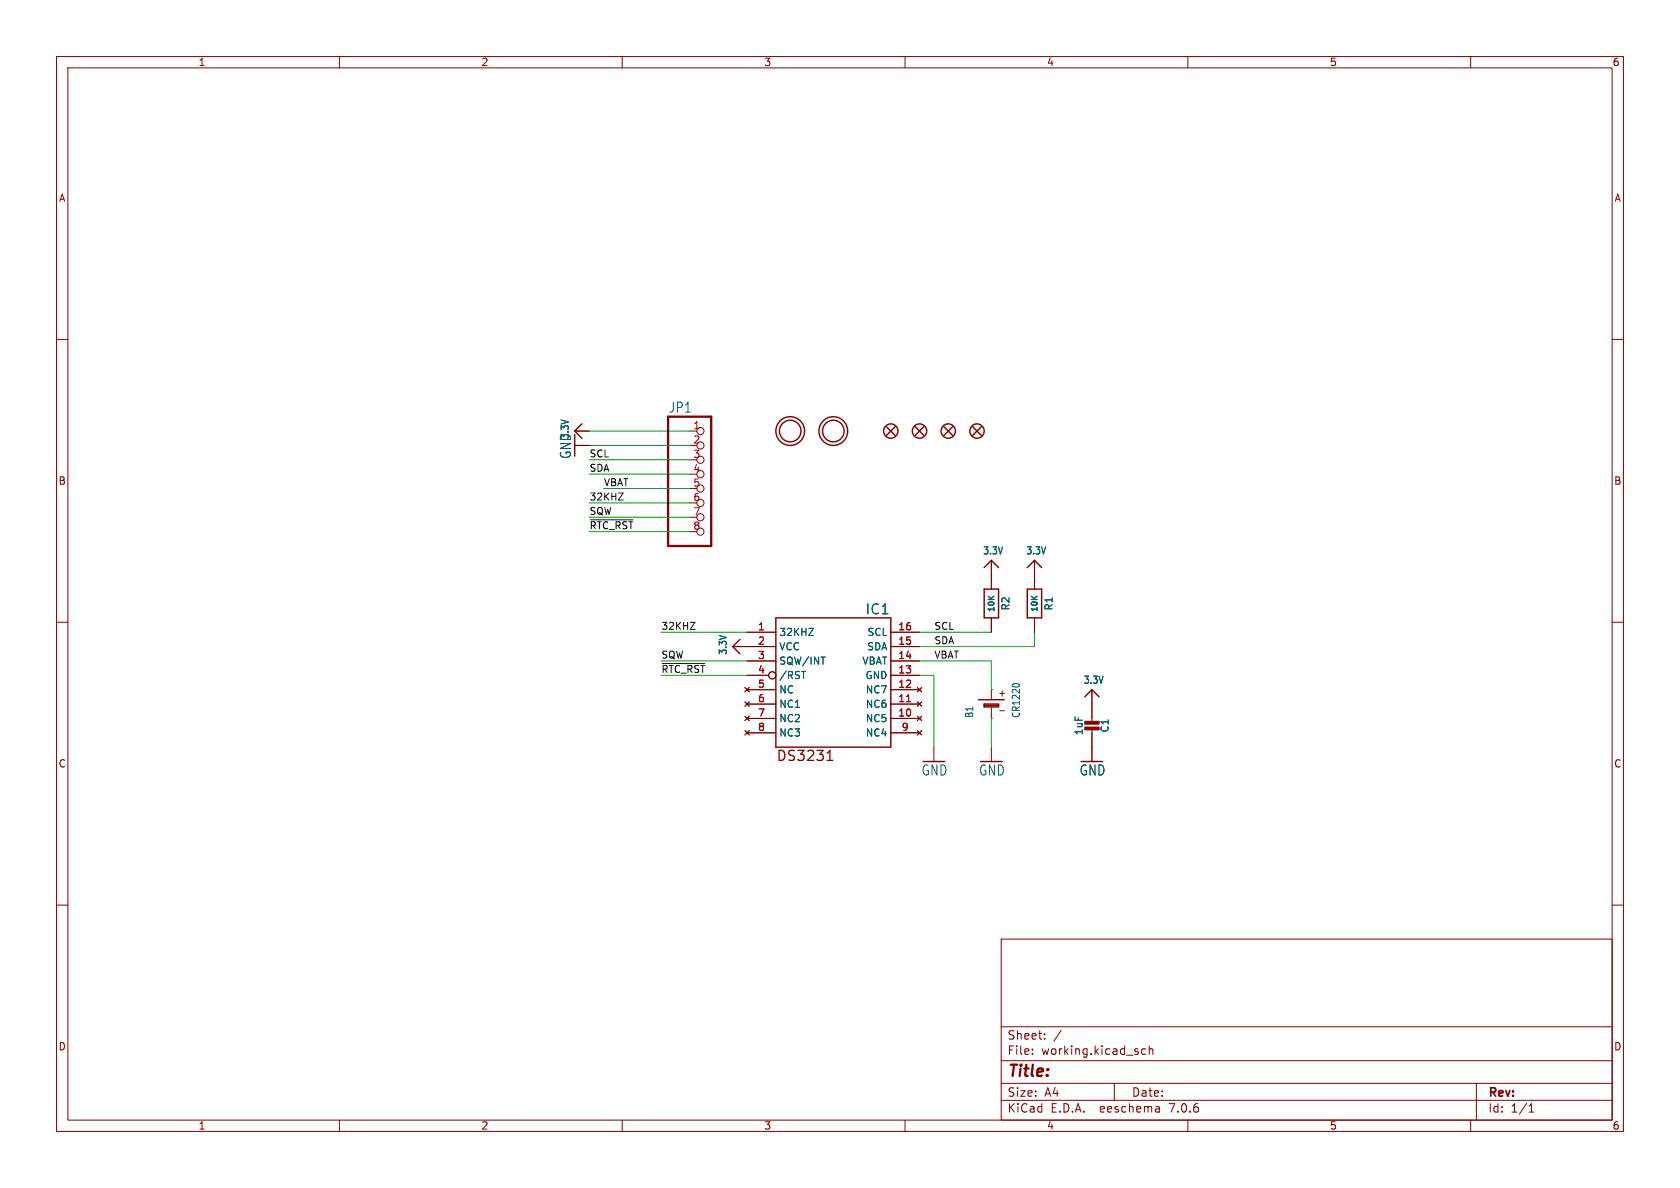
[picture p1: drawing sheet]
<svg xmlns="http://www.w3.org/2000/svg" width="297mm" height="210mm" viewBox="0 0 297 210" stroke-linecap="round" stroke-linejoin="round" font-family="sans-serif">
<g fill="none" stroke="#840000" stroke-width=".18">
<path d="M10 10h277v190h-277zM12 12h273v186h-273zM60 10v2M110 10v2M160 10v2M210 10v2M260 10v2M10 60h2M285 60h2M101.6 76.2h2.5M101.6 78.7h2.5M121.9 76.2h1.3"/>
<path d="M121.9 81.3h1.3M121.9 86.4h1.3M121.9 88.9h1.3M121.9 91.4h1.3M121.9 94h1.3M175.3 99.1v5M182.9 99.1v5M10 110h2M129.5 114.3h7.7M132.1 111.8h5.1M132.1 119.4h3.8M132.1 116.8h5.1"/>
<path d="M157.5 114.3h5.1M157.5 111.8h5.1M157.5 119.4h5.1M157.5 116.8h5.1M175.3 109.2v2.6M182.9 109.2v2.6M285 110h2M131.7 121.5l.8 .8M131.7 124.1l.8 .7M131.7 126.6l.8 .8M131.7 129.2l.8 .7M132.1 127h5.1"/>
<path d="M132.1 124.5h5.1M132.1 121.9h5.1M132.1 129.5h5.1M132.5 121.5l-.8 .8M132.5 124.1l-.8 .7M132.5 126.6l-.8 .8M132.5 129.2l-.8 .7M157.5 127h5.1M157.5 124.5h5.1M157.5 121.9h5.1M157.5 129.5h5.1M162.2 126.6l.7 .8"/>
<path d="M162.2 124.1l.7 .7M162.2 121.5l.7 .8M162.2 129.2l.7 .7M162.9 126.6l-.7 .8M162.9 124.1l-.7 .7M162.9 121.5l-.7 .8M162.9 129.2l-.7 .7M165.1 132.1v2.5M175.3 121.9h.1M175.3 127h.1M175.3 121.9v1.7M175.3 125.1v1.9"/>
<path d="M175.3 132.1v2.5M176.8 125.6h.8M193 121.9v5.9M193 128.8v5.8M10 160h2M285 160h2M177 166h108v32h-108zM60 198v2M110 198v2M160 198v2M177 194.5h108M177 191.5h108"/>
<path d="M177 187.5h108M177 181.5h108M182.5 186.3v.1M182.5 185.5v.1M184.7 183.6v.1M184.7 182.8v.1M187.6 182.1l-1.3 2M197 191.5v3M202.5 185.5l-.4-.1-.3 .3v.4l.2 .2h.5M203.2 185.5l.2-.1 .3 .1 .1 .9M203.2 184.9v1.5M204.9 195.7l.1 .9"/>
<path d="M205 196.5l-.2 .1M205 196h-.2M210 198v2M260 198v2M261 191.5v6.5M270.3 196.6h.9M270.3 195.5l.4-.4v1.5"/>
<circle cx="123.8" cy="76.2" r=".63"/>
<circle cx="123.8" cy="78.7" r=".63"/>
<circle cx="123.8" cy="81.3" r=".63"/>
<circle cx="123.8" cy="88.9" r=".63"/>
<circle cx="123.8" cy="83.8" r=".63"/>
<circle cx="123.8" cy="86.4" r=".63"/>
<circle cx="123.8" cy="91.4" r=".63"/>
<circle cx="123.8" cy="94" r=".63"/>
<circle cx="136.5" cy="119.4" r=".63"/>
</g>
<g fill="none" stroke="#840000" stroke-width=".25">
<path d="M102.9 74.9l-1.3 1.3 1.3 1.3M156.7 75.4l1.5 1.6M158.2 75.4l-1.5 1.6M161.8 75.4l1.5 1.6M163.3 75.4l-1.5 1.6M166.9 75.4l1.5 1.6M168.4 75.4l-1.5 1.6M172 75.4l1.5 1.6M173.5 75.4l-1.5 1.6M130.8 113l-1.3 1.3 1.3 1.3M137.2 109.2h20.3v22.9h-20.3zM174 104.1h2.5v5.1h-2.5z"/>
<path d="M174 100.3l1.3-1.2 1.2 1.2M181.6 104.1h2.5v5.1h-2.5zM181.6 100.3l1.3-1.2 1.2 1.2M173 123.7h4.5M174 124.5h2.5v.5h-2.5zM174 124.7h2.5M191.8 123.2l1.2-1.3 1.3 1.3"/>
<circle cx="139.7" cy="76.2" r="2.54"/>
<circle cx="139.7" cy="76.2" r="1.9"/>
<circle cx="147.3" cy="76.2" r="2.54"/>
<circle cx="147.3" cy="76.2" r="1.9"/>
<circle cx="157.5" cy="76.2" r="1.27"/>
<circle cx="162.6" cy="76.2" r="1.27"/>
<circle cx="167.6" cy="76.2" r="1.27"/>
<circle cx="172.7" cy="76.2" r="1.27"/>
</g>
<path d="M146.2 134.4h1M146.4 133.1l.3-.5v1.8" fill="none" stroke="#840000" stroke-width=".22"/>
<path d="M141.7 118.7h.7M143 111.1h.8l-.8 1.2h.8M145.1 116.1h.8M179 121l.4-.2 .8 .2" fill="none" stroke="#006464" stroke-width=".18"/>
<path d="M160.3 124h.7" fill="none" stroke="#a90000" stroke-width=".18"/>
<g fill="#840000" stroke="#840000" stroke-width=".18">
<path d="M191.8 127.5h2.5v.5h-2.5z"/>
<path d="M191.8 128.5h2.5v.5h-2.5z"/>
</g>
<path d="M118.1 73.7h7.6v22.8h-7.6z" fill="none" stroke="#840000" stroke-width=".41"/>
<path d="M104.4 91.9h7.5M109.3 87.2h.9l-.9 1.2h.9M117.1 117.3h7.5M122 110h.9l-.9 1.3h.9" fill="none" stroke="#0f0f0f" stroke-width=".18"/>
<g fill="none" stroke="#009600" stroke-width=".18">
<path d="M104.1 78.7h17.8M104.1 76.2h17.8M104.1 81.3h17.8M104.1 83.8h17.8M104.1 88.9h17.8M104.1 94h17.8M104.1 91.4h17.8M106.7 86.4h15.2M116.8 111.8h15.3M116.8 119.4h15.3M116.8 116.8h15.3M162.6 119.4h2.5v12.7"/>
<path d="M162.6 116.8h12.7v5.1M162.6 111.8h12.7M182.9 111.8v2.5h-20.3M175.3 127v5.1"/>
</g>
<text font-size="2.8" fill="#840000" x="178" y="190.9">Title:</text>
<g font-size="2.5" fill="#006464">
<text x="118.2" y="73.2">JP1</text>
<text x="101.2" y="81.2" transform="rotate(-90 101.2 81.2)">GND</text>
<text x="153" y="108.8">IC1</text>
<text x="162.8" y="137.3">GND</text>
<text x="173" y="137.3">GND</text>
<text x="190.8" y="137.3">GND</text>
</g>
<text font-size="2.5" fill="#840000" x="137.2" y="134.8">DS3231</text>
<g font-size="2.1" fill="#840000">
<text x="178" y="184">Sheet:</text>
<text x="178" y="186.7">File:</text>
<text x="184.1" y="186.7">working.kicad_sch</text>
<text x="178" y="196.9">KiCad</text>
<text x="178" y="194.1">Size:</text>
<text x="184.7" y="194.1">A4</text>
<text x="185.7" y="196.9">E.D.A.</text>
<text x="194.6" y="196.9">eeschema</text>
<text x="200" y="194.1">Date:</text>
<text x="207" y="196.9">7.0.6</text>
<text x="263" y="194.3">Rev:</text>
<text x="263" y="196.9">Id:</text>
<text x="267.1" y="196.9">1/1</text>
</g>
<g font-size="1.8" fill="#840000">
<text x="35" y="11.9">1</text>
<text x="85" y="11.9">2</text>
<text x="135" y="11.9">3</text>
<text x="185" y="11.9">4</text>
<text x="235" y="11.9">5</text>
<text x="285" y="11.9">6</text>
<text x="10.3" y="35.9">A</text>
<text x="285.3" y="35.9">A</text>
<text x="10.3" y="85.9">B</text>
<text x="285.3" y="85.9">B</text>
<text x="176.4" y="123.4">+</text>
<text x="10.3" y="135.9">C</text>
<text x="285.3" y="135.9">C</text>
<text x="10.3" y="185.9">D</text>
<text x="285.3" y="185.9">D</text>
<text x="35" y="199.9">1</text>
<text x="85" y="199.9">2</text>
<text x="135" y="199.9">3</text>
<text x="185" y="199.9">4</text>
<text x="235" y="199.9">5</text>
<text x="285" y="199.9">6</text>
</g>
<g font-size="1.8" fill="#006464">
<text x="100.8" y="77.8" transform="rotate(-90 100.8 77.8)">3.3V</text>
<text x="173.7" y="98.2">3.3V</text>
<text x="181.3" y="98.2">3.3V</text>
<text x="137.7" y="112.6">32KHZ</text>
<text x="153.3" y="112.6">SCL</text>
<text x="178.7" y="108" transform="rotate(-90 178.7 108)">R2</text>
<text x="186.3" y="108" transform="rotate(-90 186.3 108)">R1</text>
<text x="128.7" y="115.9" transform="rotate(-90 128.7 115.9)">3.3V</text>
<text x="137.7" y="115.2">VCC</text>
<text x="137.7" y="117.7">SQW/INT</text>
<text x="152.4" y="117.7">VBAT</text>
<text x="153.2" y="115.2">SDA</text>
<text x="137.7" y="120.2">/RST</text>
<text x="137.7" y="122.8">NC</text>
<text x="137.7" y="125.3">NC1</text>
<text x="152.9" y="120.2">GND</text>
<text x="153" y="125.3">NC6</text>
<text x="153" y="122.8">NC7</text>
<text x="191.5" y="121.1">3.3V</text>
<text x="137.7" y="127.9">NC2</text>
<text x="137.7" y="130.4">NC3</text>
<text x="153" y="127.9">NC5</text>
<text x="153" y="130.4">NC4</text>
<text x="172.3" y="127" transform="rotate(-90 172.3 127)">B1</text>
<text x="180.5" y="127" transform="rotate(-90 180.5 127)">CR1220</text>
<text x="191.6" y="130.1" transform="rotate(-90 191.6 130.1)">1uF</text>
<text x="196.2" y="129.6" transform="rotate(-90 196.2 129.6)">C1</text>
</g>
<g font-size="1.8" fill="#a90000">
<text x="122.5" y="75.9">1</text>
<text x="122.5" y="78.5">2</text>
<text x="122.5" y="81">3</text>
<text x="122.5" y="83.6">4</text>
<text x="122.5" y="86.1">5</text>
<text x="122.5" y="88.6">6</text>
<text x="122.5" y="91.2">7</text>
<text x="122.5" y="93.7">8</text>
<text x="133.9" y="111.5">1</text>
<text x="158.7" y="111.5">16</text>
<text x="133.9" y="114">2</text>
<text x="133.9" y="116.6">3</text>
<text x="133.9" y="119.1">4</text>
<text x="158.7" y="119.1">13</text>
<text x="158.7" y="116.6">14</text>
<text x="158.7" y="114">15</text>
<text x="133.9" y="121.7">5</text>
<text x="133.9" y="124.2">6</text>
<text x="158.7" y="124.2">11</text>
<text x="158.7" y="121.7">12</text>
<text x="133.9" y="126.7">7</text>
<text x="133.9" y="129.3">8</text>
<text x="158.7" y="126.7">10</text>
<text x="159.3" y="129.3">9</text>
</g>
<g font-size="1.7" fill="#0f0f0f">
<text x="104.1" y="80.9">SCL</text>
<text x="104.1" y="83.5">SDA</text>
<text x="104.1" y="88.6">32KHZ</text>
<text x="106.7" y="86">VBAT</text>
<text x="104.1" y="93.6">~{RTC_RST}</text>
<text x="104.1" y="91.1">SQW</text>
<text x="116.8" y="111.4">32KHZ</text>
<text x="165.1" y="114">SDA</text>
<text x="165.1" y="111.4">SCL</text>
<text x="116.8" y="116.5">SQW</text>
<text x="116.8" y="119">~{RTC_RST}</text>
<text x="165.1" y="116.5">VBAT</text>
</g>
<g font-size="1.4" fill="#006464">
<text x="176.1" y="108.4" transform="rotate(-90 176.1 108.4)">10K</text>
<text x="183.7" y="108.4" transform="rotate(-90 183.7 108.4)">10K</text>
</g>
</svg>
